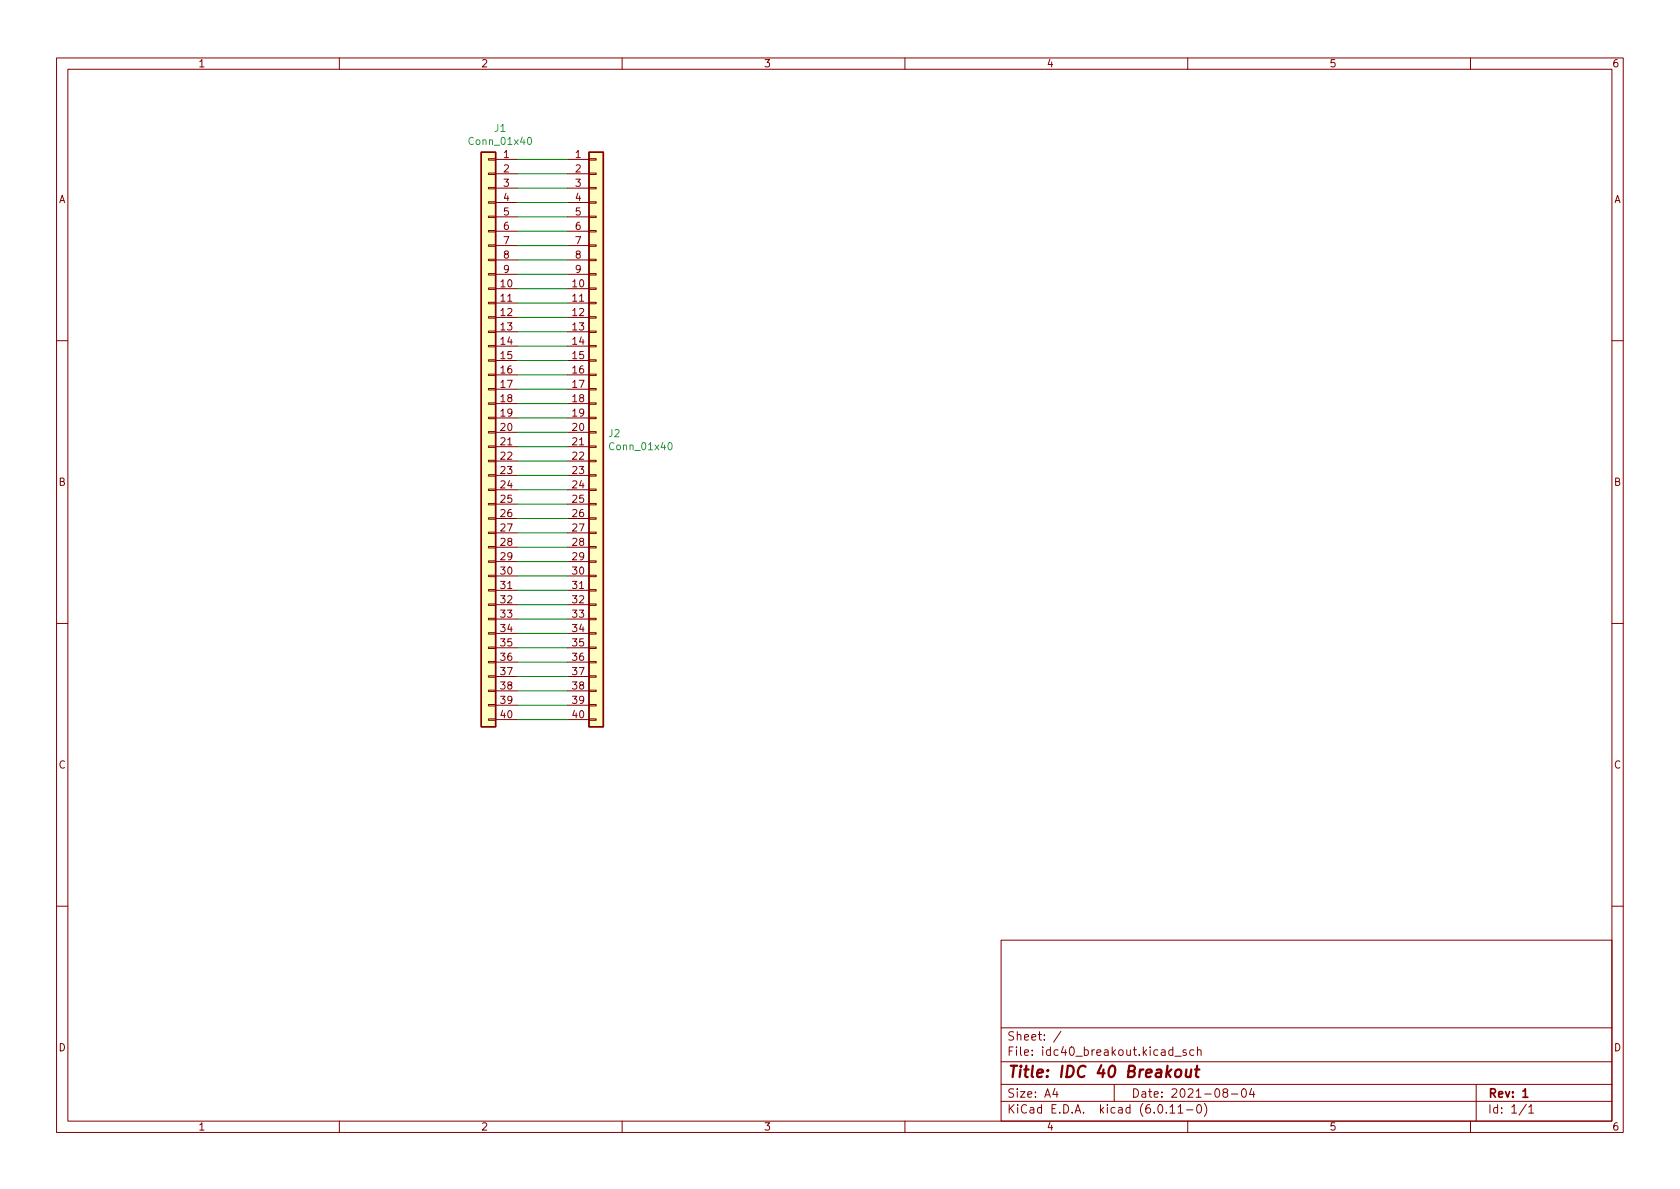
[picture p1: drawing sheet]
<svg xmlns="http://www.w3.org/2000/svg" width="297mm" height="210mm" viewBox="0 0 297 210" stroke-linecap="round" stroke-linejoin="round" font-family="sans-serif">
<g fill="none" stroke="#840000" stroke-width=".18">
<path d="M10 10.2h277v190.1h-277zM12 12.2h273v186.1h-273zM60 10.2v2M110 10.2v2M160 10.2v2M210 10.2v2M260 10.2v2M86.4 38.2h1.2v.3h-1.2zM86.4 35.7h1.2v.2h-1.2zM86.4 33.1h1.2v.3h-1.2zM86.4 30.6h1.2v.3h-1.2zM86.4 28.1h1.2v.2h-1.2z"/>
<path d="M87.6 28.2h3.8M87.6 30.7h3.8M87.6 33.3h3.8M87.6 35.8h3.8M87.6 38.3h3.8M100.3 28.2h3.8M100.3 30.7h3.8M100.3 33.3h3.8M100.3 35.8h3.8M100.3 38.3h3.8M104.1 38.2h1.3v.3h-1.3zM104.1 35.7h1.3v.2h-1.3z"/>
<path d="M104.1 33.1h1.3v.3h-1.3zM104.1 30.6h1.3v.3h-1.3zM104.1 28.1h1.3v.2h-1.3zM86.4 58.5h1.2v.3h-1.2zM86.4 56h1.2v.3h-1.2zM86.4 53.5h1.2v.2h-1.2zM86.4 50.9h1.2v.3h-1.2zM86.4 48.4h1.2v.2h-1.2zM86.4 45.8h1.2v.3h-1.2zM86.4 43.3h1.2v.3h-1.2zM86.4 40.8h1.2v.2h-1.2zM87.6 51h3.8"/>
<path d="M87.6 53.6h3.8M87.6 56.1h3.8M87.6 58.7h3.8M87.6 40.9h3.8M87.6 43.4h3.8M87.6 46h3.8M87.6 48.5h3.8M89.8 53.3h.7M100.3 51h3.8M100.3 53.6h3.8M100.3 56.1h3.8M100.3 58.7h3.8"/>
<path d="M100.3 40.9h3.8M100.3 43.4h3.8M100.3 46h3.8M100.3 48.5h3.8M102.5 53.3h.7M104.1 58.5h1.3v.3h-1.3zM104.1 56h1.3v.3h-1.3zM104.1 53.5h1.3v.2h-1.3zM104.1 50.9h1.3v.3h-1.3zM104.1 48.4h1.3v.2h-1.3zM104.1 45.8h1.3v.3h-1.3zM104.1 43.3h1.3v.3h-1.3z"/>
<path d="M104.1 40.8h1.3v.2h-1.3zM10 60.2h2M86.4 78.9h1.2v.2h-1.2zM86.4 76.3h1.2v.3h-1.2zM86.4 73.8h1.2v.2h-1.2zM86.4 71.2h1.2v.3h-1.2zM86.4 68.7h1.2v.3h-1.2zM86.4 66.2h1.2v.2h-1.2zM86.4 63.6h1.2v.3h-1.2zM86.4 61.1h1.2v.2h-1.2zM87.6 61.2h3.8M87.6 63.7h3.8"/>
<path d="M87.6 66.3h3.8M87.6 68.8h3.8M87.6 71.4h3.8M87.6 73.9h3.8M87.6 76.4h3.8M87.6 79h3.8M89.8 78.7h.7M100.3 61.2h3.8M100.3 63.7h3.8M100.3 66.3h3.8M100.3 68.8h3.8M100.3 71.4h3.8"/>
<path d="M100.3 73.9h3.8M100.3 76.4h3.8M100.3 79h3.8M102.5 78.7h.7M104.1 78.9h1.3v.2h-1.3zM104.1 76.3h1.3v.3h-1.3zM104.1 73.8h1.3v.2h-1.3zM104.1 71.2h1.3v.3h-1.3zM104.1 68.7h1.3v.3h-1.3zM104.1 66.2h1.3v.2h-1.3zM104.1 63.6h1.3v.3h-1.3zM104.1 61.1h1.3v.2h-1.3z"/>
<path d="M285 60.2h2M86.4 99.2h1.2v.2h-1.2zM86.4 96.6h1.2v.3h-1.2zM86.4 94.1h1.2v.3h-1.2zM86.4 91.6h1.2v.2h-1.2zM86.4 89h1.2v.3h-1.2zM86.4 86.5h1.2v.2h-1.2zM86.4 83.9h1.2v.3h-1.2zM86.4 81.4h1.2v.3h-1.2zM87.6 81.5h3.8M87.6 84.1h3.8M87.6 86.6h3.8"/>
<path d="M87.6 89.1h3.8M87.6 91.7h3.8M87.6 94.2h3.8M87.6 96.8h3.8M87.6 99.3h3.8M100.3 81.5h3.8M100.3 84.1h3.8M100.3 86.6h3.8M100.3 89.1h3.8M100.3 91.7h3.8M100.3 94.2h3.8M100.3 96.8h3.8"/>
<path d="M100.3 99.3h3.8M104.1 99.2h1.3v.2h-1.3zM104.1 96.6h1.3v.3h-1.3zM104.1 94.1h1.3v.3h-1.3zM104.1 91.6h1.3v.2h-1.3zM104.1 89h1.3v.3h-1.3zM104.1 86.5h1.3v.2h-1.3zM104.1 83.9h1.3v.3h-1.3zM104.1 81.4h1.3v.3h-1.3zM10 110.2h2M86.4 119.5h1.2v.3h-1.2zM86.4 117h1.2v.2h-1.2z"/>
<path d="M86.4 114.4h1.2v.3h-1.2zM86.4 111.9h1.2v.2h-1.2zM86.4 109.3h1.2v.3h-1.2zM86.4 106.8h1.2v.3h-1.2zM86.4 104.3h1.2v.2h-1.2zM86.4 101.7h1.2v.3h-1.2zM87.6 101.8h3.8M87.6 104.4h3.8M87.6 106.9h3.8M87.6 109.5h3.8M87.6 112h3.8M87.6 114.5h3.8"/>
<path d="M87.6 117.1h3.8M87.6 119.6h3.8M89.8 104.1h.7M100.3 101.8h3.8M100.3 104.4h3.8M100.3 106.9h3.8M100.3 109.5h3.8M100.3 112h3.8M100.3 114.5h3.8M100.3 117.1h3.8M100.3 119.6h3.8M102.5 104.1h.7"/>
<path d="M104.1 119.5h1.3v.3h-1.3zM104.1 117h1.3v.2h-1.3zM104.1 114.4h1.3v.3h-1.3zM104.1 111.9h1.3v.2h-1.3zM104.1 109.3h1.3v.3h-1.3zM104.1 106.8h1.3v.3h-1.3zM104.1 104.3h1.3v.2h-1.3zM104.1 101.7h1.3v.3h-1.3zM285 110.2h2M86.4 127.1h1.2v.3h-1.2zM86.4 124.6h1.2v.2h-1.2zM86.4 122h1.2v.3h-1.2z"/>
<path d="M87.6 122.2h3.8M87.6 124.7h3.8M87.6 127.2h3.8M100.3 122.2h3.8M100.3 124.7h3.8M100.3 127.2h3.8M104.1 127.1h1.3v.3h-1.3zM104.1 124.6h1.3v.2h-1.3zM104.1 122h1.3v.3h-1.3zM10 160.2h2M177 166.3h108v32h-108zM285 160.2h2"/>
<path d="M60 198.3v2M110 198.3v2M160 198.3v2M177 194.8h108M177 191.8h108M177 187.8h108M177 181.8h108M182.5 186.5v.1M182.5 185.7v.1M184.6 183.8v.1M184.6 183v.1M187.6 182.4l-1.3 1.9"/>
<path d="M197 191.8v3M209.7 185.7l-.3-.1-.3 .2 .1 .3 .5 .1v.4h-.6M210 198.3v2M211.1 185.7l-.5-.1-.2 .3v.4l.1 .3h.6M211.7 185.8l.2-.2 .4 .1 .1 .9M211.7 185.1v1.5M211.8 195.4l.1-.1a.81 .81 0 0 1 .6 .7 .81 .81 0 0 1-.3 .8h-.1a.81 .81 0 0 1-.6-.6 .81 .81 0 0 1 .3-.8zM212.9 195.1a1.72 1.72 0 0 1 0 2.3M217.7 193.5h1.2M219.7 192.6l.2-.1a.81 .81 0 0 1 .5 .7 .81 .81 0 0 1-.3 .8h-.1a.81 .81 0 0 1-.6-.6 .81 .81 0 0 1 .3-.8zM221.3 192.5l-.4 1h1M221.6 193v1"/>
<path d="M260 198.3v2M261 191.8v6.5M270.3 195.8l.4-.5v1.5M270.3 196.8h.9"/>
</g>
<g fill="#ffffc2" stroke="#ffffc2" stroke-width=".18">
<path d="M104.1 26.9h2.6v101.6h-2.6z"/>
<path d="M85.1 26.9h2.5v101.6h-2.5z"/>
</g>
<path d="M85.1 26.9h2.5v101.6h-2.5zM104.1 26.9h2.6v101.6h-2.6z" fill="none" stroke="#840000" stroke-width=".25"/>
<path d="M93.4 24.4l.2-.1a.68 .68 0 0 1 .4 .6 .68 .68 0 0 1-.4 .7l-.2-.2-.1-.3zM118.2 78.4l.2-.1a.68 .68 0 0 1 .4 .6 .68 .68 0 0 1-.4 .6l-.2-.1-.1-.3z" fill="none" stroke="#008484" stroke-width=".18"/>
<g fill="none" stroke="#008400" stroke-width=".18">
<path d="M91.4 35.8h8.9M91.4 38.3h8.9M91.4 33.3h8.9M91.4 28.2h8.9M91.4 30.7h8.9M91.4 43.4h8.9M91.4 53.6h8.9M91.4 48.5h8.9M91.4 51h8.9M91.4 40.9h8.9M91.4 46h8.9M91.4 58.7h8.9"/>
<path d="M91.4 56.1h8.9M91.4 68.8h8.9M91.4 66.3h8.9M91.4 61.2h8.9M91.4 71.4h8.9M91.4 73.9h8.9M91.4 63.7h8.9M91.4 76.4h8.9M91.4 79h8.9M91.4 89.1h8.9M91.4 86.6h8.9M91.4 91.7h8.9"/>
<path d="M91.4 94.2h8.9M91.4 84.1h8.9M91.4 96.8h8.9M91.4 99.3h8.9M91.4 81.5h8.9M91.4 119.6h8.9M91.4 114.5h8.9M91.4 117.1h8.9M91.4 112h8.9M91.4 109.5h8.9M91.4 106.9h8.9M91.4 101.8h8.9"/>
<path d="M91.4 104.4h8.9M91.4 127.2h8.9M91.4 122.2h8.9M91.4 124.7h8.9"/>
</g>
<g font-size="2.8" fill="#840000">
<text x="178" y="191.2">Title:</text>
<text x="187.3" y="191.2">IDC 40</text>
<text x="199.9" y="191.2">Breakout</text>
</g>
<g font-size="2.1" fill="#840000">
<text x="178" y="184.5">Sheet:</text>
<text x="178" y="187.2">File:</text>
<text x="184.4" y="187.2">idc40_breakout.kicad_sch</text>
<text x="178" y="197.4">KiCad</text>
<text x="178" y="194.6">Size:</text>
<text x="184.7" y="194.6">A4</text>
<text x="185.7" y="197.4">E.D.A.</text>
<text x="194.6" y="197.4">kicad</text>
<text x="200" y="194.6">Date:</text>
<text x="201.8" y="197.4">(6.0.11-0)</text>
<text x="207" y="194.6">2021-08-04</text>
<text x="263" y="194.6">Rev:</text>
<text x="263" y="197.4">Id:</text>
<text x="267.1" y="197.4">1/1</text>
<text x="269.1" y="194.6">1</text>
</g>
<g font-size="1.8" fill="#840000">
<text x="35" y="12.3">1</text>
<text x="85" y="12.3">2</text>
<text x="135" y="12.3">3</text>
<text x="185" y="12.3">4</text>
<text x="235" y="12.3">5</text>
<text x="285" y="12.3">6</text>
<text x="88.9" y="27.9">1</text>
<text x="101.6" y="27.9">1</text>
<text x="88.9" y="30.5">2</text>
<text x="88.9" y="33">3</text>
<text x="88.9" y="35.6">4</text>
<text x="101.6" y="30.5">2</text>
<text x="101.6" y="33">3</text>
<text x="101.6" y="35.6">4</text>
<text x="10.4" y="36.3">A</text>
<text x="88.9" y="38.1">5</text>
<text x="88.9" y="40.6">6</text>
<text x="101.6" y="38.1">5</text>
<text x="101.6" y="40.6">6</text>
<text x="285.4" y="36.3">A</text>
<text x="88.9" y="43.2">7</text>
<text x="88.9" y="45.7">8</text>
<text x="101.6" y="43.2">7</text>
<text x="101.6" y="45.7">8</text>
<text x="88.2" y="50.8">10</text>
<text x="88.2" y="53.3">11</text>
<text x="88.9" y="48.3">9</text>
<text x="100.9" y="50.8">10</text>
<text x="100.9" y="53.3">11</text>
<text x="101.6" y="48.3">9</text>
<text x="88.2" y="55.9">12</text>
<text x="88.2" y="58.4">13</text>
<text x="100.9" y="55.9">12</text>
<text x="100.9" y="58.4">13</text>
<text x="88.2" y="61">14</text>
<text x="88.2" y="63.5">15</text>
<text x="100.9" y="61">14</text>
<text x="100.9" y="63.5">15</text>
<text x="88.2" y="66">16</text>
<text x="88.2" y="68.6">17</text>
<text x="88.2" y="71.1">18</text>
<text x="100.9" y="66">16</text>
<text x="100.9" y="68.6">17</text>
<text x="100.9" y="71.1">18</text>
<text x="88.2" y="73.7">19</text>
<text x="88.2" y="76.2">20</text>
<text x="100.9" y="73.7">19</text>
<text x="100.9" y="76.2">20</text>
<text x="88.2" y="78.7">21</text>
<text x="88.2" y="81.3">22</text>
<text x="88.2" y="83.8">23</text>
<text x="100.9" y="78.7">21</text>
<text x="100.9" y="81.3">22</text>
<text x="100.9" y="83.8">23</text>
<text x="10.3" y="86.3">B</text>
<text x="88.2" y="86.4">24</text>
<text x="88.2" y="88.9">25</text>
<text x="100.9" y="86.4">24</text>
<text x="100.9" y="88.9">25</text>
<text x="285.3" y="86.3">B</text>
<text x="88.2" y="91.4">26</text>
<text x="88.2" y="94">27</text>
<text x="100.9" y="91.4">26</text>
<text x="100.9" y="94">27</text>
<text x="88.2" y="96.5">28</text>
<text x="88.2" y="99.1">29</text>
<text x="88.2" y="101.6">30</text>
<text x="100.9" y="96.5">28</text>
<text x="100.9" y="99.1">29</text>
<text x="100.9" y="101.6">30</text>
<text x="88.2" y="104.1">31</text>
<text x="88.2" y="106.7">32</text>
<text x="100.9" y="104.1">31</text>
<text x="100.9" y="106.7">32</text>
<text x="88.2" y="109.2">33</text>
<text x="88.2" y="111.8">34</text>
<text x="100.9" y="109.2">33</text>
<text x="100.9" y="111.8">34</text>
<text x="88.2" y="114.3">35</text>
<text x="88.2" y="116.8">36</text>
<text x="88.2" y="119.4">37</text>
<text x="100.9" y="114.3">35</text>
<text x="100.9" y="116.8">36</text>
<text x="100.9" y="119.4">37</text>
<text x="88.2" y="121.9">38</text>
<text x="88.2" y="124.5">39</text>
<text x="100.9" y="121.9">38</text>
<text x="100.9" y="124.5">39</text>
<text x="88.2" y="127">40</text>
<text x="100.9" y="127">40</text>
<text x="10.3" y="136.3">C</text>
<text x="285.3" y="136.3">C</text>
<text x="10.3" y="186.3">D</text>
<text x="285.3" y="186.3">D</text>
<text x="35" y="200.3">1</text>
<text x="85" y="200.3">2</text>
<text x="135" y="200.3">3</text>
<text x="185" y="200.3">4</text>
<text x="235" y="200.3">5</text>
<text x="285" y="200.3">6</text>
</g>
<g font-size="1.8" fill="#008484">
<text x="87.3" y="23.7">J1</text>
<text x="82.6" y="26">Conn_01x40</text>
<text x="107.4" y="77.7">J2</text>
<text x="107.4" y="80">Conn_01x40</text>
</g>
</svg>
